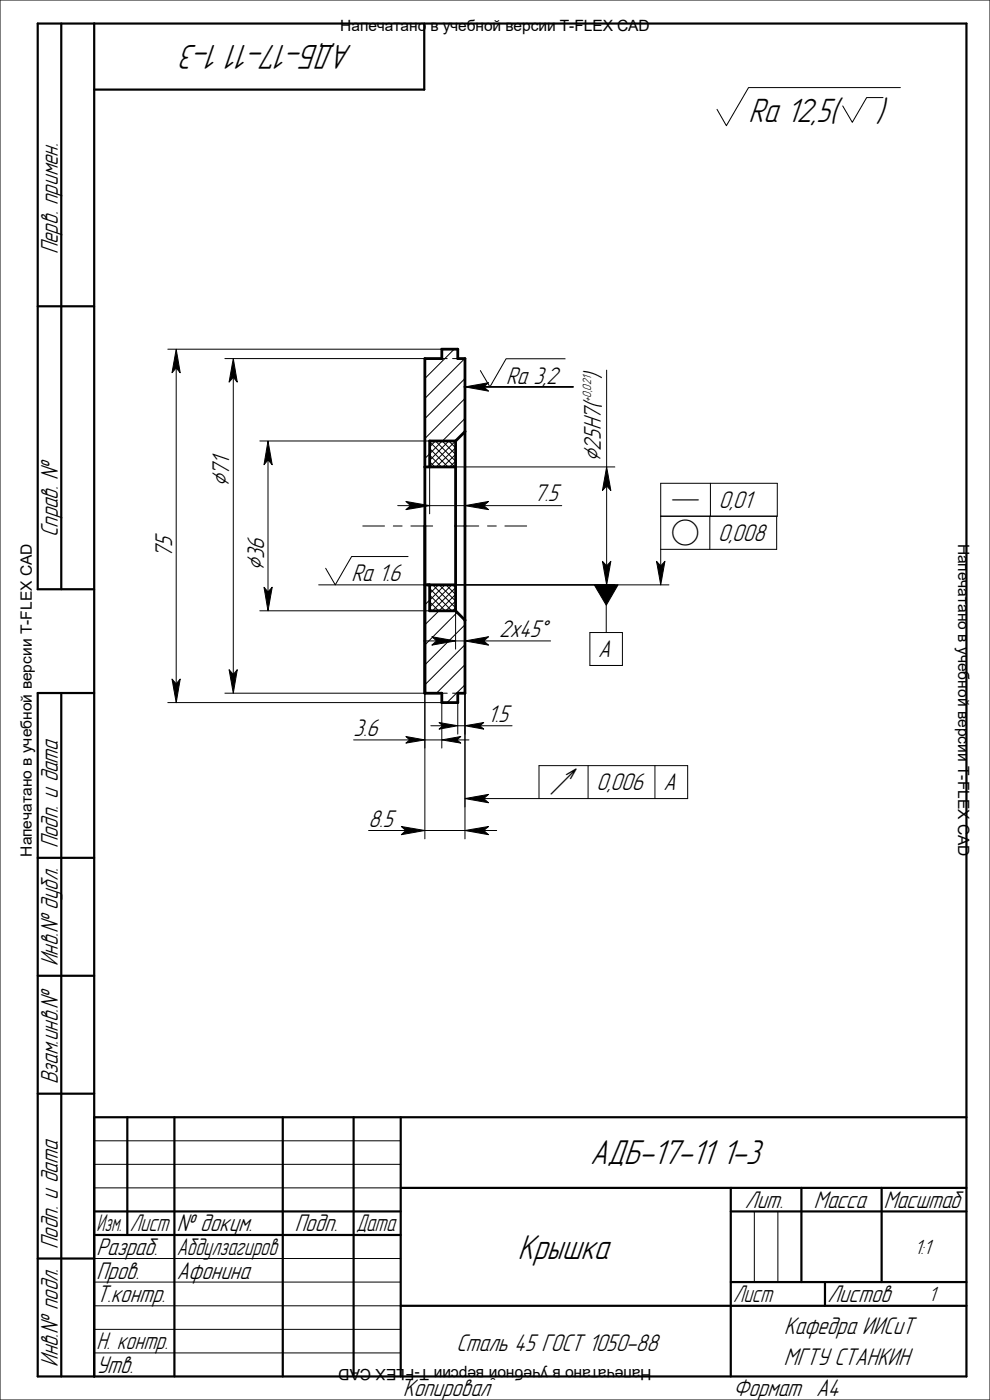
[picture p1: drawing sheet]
<svg xmlns="http://www.w3.org/2000/svg" width="210mm" height="297mm" viewBox="0 0 210 297" stroke-linecap="round" stroke-linejoin="round" font-family="sans-serif">
<g fill="none" stroke="#000" stroke-width=".21">
<path d="M0 0h210v297h-210zM191 18.6h-32.2l-4.7 8.1-2-3.5M187.3 20.7h-3.4l-3.1 5.3-2-3.5M35.6 74.1h58.1M37.4 78.1v67M47.7 76.1h42.4M93.7 76.1h1.2M96 76.1h1.1M96.4 74.1l-6.3 6.2M98.6 76.1l-8.5 8.4M98.6 78.6v99.4M119.9 76.1h-12.5l-3.5 6-2-3.5"/>
<path d="M128.7 78.5v20.6M49.5 80.1v63M55.1 93.6h36M56.9 97.6v28M90.1 97.3l3.7-3.7 2.8 2.8-2.7 2.7M90.1 99.1h40.3M91.1 94.8l1.3-1.2 4.2 4.2-1.2 1.3M91.1 97.7l4.1-4.1 1.4 1.4-4.1 4.1M91.1 98l1.1 1.1M91.1 96.6l2.5 2.5M91.1 95.2l3.9 3.9M91.1 93.7l5.4 5.4"/>
<path d="M96.6 93.6l-5.5 5.5v9.9M98.4 82.1h23.2h-19M98.6 80.3l-8.5 8.5M98.6 84.5l-8.5 8.5M98.6 88.8l-4.7 4.8M77 111.6h4.6M83.4 111.6h1.9M84.4 107.3h2.7M86.6 118.1h-12l-3.5 6-2-3.5M87.2 111.6h4.6M90.1 111.6v66.4M91.1 107.3h7.5"/>
<path d="M96.9 111.6h4.7M102.6 107.3h16.6M103.4 111.6h1.9M107.1 111.6h4.6M128.7 103.1v17M140.2 109.5h24.7v-7h-24.7v17.6M150.6 109.5v7M150.7 102.5v7M164.8 109.5v7h-24.6M55.1 129.6h36M67.6 124.1h74.3M89.9 136h2.7"/>
<path d="M91.1 127.3l-1 1M91.1 129.1l.5 .5M91.1 127.7l1.9 1.9M91.1 126.2l3.3 3.4M91.1 124.8l4.7 4.8M91.6 124.1l-.5 .4M91.8 124.1l4.8 4.8-.6 .7M93 124.1l-1.9 1.8M93.2 124.1l3.4 3.4-2 2.1M94.4 124.1l-3.3 3.2M94.6 124.1l2 2-6.5 6.4M95.8 124.1l-4.7 4.7"/>
<path d="M96 124.1l.6 .6-4.9 4.9M96.6 136h2M96.6 129.6v8.1M97 129.9l-6.9 6.9M98.6 132.5l-8.5 8.6M98.6 136.8l-8.5 8.5M102.6 136h14.2M125.1 134.2h6.9v7h-6.9zM128.6 128.4v5.8M35.6 149.1h58.1v9.6M47.7 147.1h42.4M75 157h11.9"/>
<path d="M90.1 157h3.6M91.4 154h2.5M93.7 147.1h1.2M96 147.1h1.1M96.9 157h2.6M97.1 154h1.5M97.1 149.1v6.6M98.6 141l-6 6.1M98.6 145.3l-3.8 3.8M101.8 154h6.8M78.2 176.2h7.9M90.1 176.2h8.5"/>
<path d="M102.6 176.2h2.8M102.6 169.4h43.3v-7h-31.6v7M124.8 162.4v7M138.9 162.4v7M20 252h65M20 242h65M20 247h65M160 257v15M165 257v15M20 277h65M20 267h65M20 272h65"/>
<path d="M155 277h50M20 282h65M20 287h65"/>
</g>
<path d="M90.1 76.1h3.6v-2h3.4v2h1.5v71h-1.5v2h-3.4v-2h-3.6zM90.1 99.1h6.5M96.6 93.6h-5.5v5.5M96.6 93.6v36M98.6 91.6l-2 2M90.1 124.1h6.5M91.1 124.1v5.5h5.5M96.6 129.6l2 2" fill="none" stroke="#000" stroke-width=".59"/>
<g fill="#000" stroke="#000" stroke-width=".21">
<path d="M37.4 74.1l.8 5-.8-1-.9 1z" fill-rule="evenodd"/>
<path d="M49.5 76.1l.8 5-.8-1-.9 1z" fill-rule="evenodd"/>
<path d="M56.9 93.6l.8 5-.8-1-.9 1z" fill-rule="evenodd"/>
<path d="M98.6 82.1l5-.9-1 .9 1 .9z" fill-rule="evenodd"/>
<path d="M86.1 106.4l5 .9-5 .8 1-.8z" fill-rule="evenodd"/>
<path d="M98.6 107.3l5-.9-1 .9 1 .8z" fill-rule="evenodd"/>
<path d="M127.8 119.1l.9 1 .9-1-.9 5z" fill-rule="evenodd"/>
<path d="M128.7 99.1l.9 5-.9-1-.9 1z" fill-rule="evenodd"/>
<path d="M139.3 119.1l.9 1 .9-1-.9 5z" fill-rule="evenodd"/>
<path d="M56 124.6l.9 1 .8-1-.8 5z" fill-rule="evenodd"/>
<path d="M91.6 135.1l5 .9-5 .9 1-.9z" fill-rule="evenodd"/>
<path d="M98.6 136l5-.9-1 .9 1 .9z" fill-rule="evenodd"/>
<path d="M126.1 124.1h5l-2.5 4.3z" fill-rule="evenodd"/>
<path d="M36.5 144.1l.9 1 .8-1-.8 5z" fill-rule="evenodd"/>
<path d="M48.6 142.1l.9 1 .8-1-.8 5z" fill-rule="evenodd"/>
<path d="M86.1 156.3l4 .7-4 .6 .8-.6z" fill-rule="evenodd"/>
<path d="M93.1 153.3l4 .7-4 .7 .8-.7z" fill-rule="evenodd"/>
<path d="M93.7 157l4-.7-.8 .7 .8 .6z" fill-rule="evenodd"/>
<path d="M98.6 154l4-.7-.8 .7 .8 .7z" fill-rule="evenodd"/>
<path d="M85.1 175.3l5 .9-5 .9 1-.9z" fill-rule="evenodd"/>
<path d="M98.6 176.2l5-.9-1 .9 1 .9z" fill-rule="evenodd"/>
<path d="M98.6 169.4l5-.9-1 .9 1 .9z" fill-rule="evenodd"/>
</g>
<g fill="none" stroke="#000" stroke-width=".47">
<path d="M13 5v120M20 5v287M90 5v14h-70M8 65h12M20 125h-12v-120h197v287h-197v-145h12M13 147v145M8 182h12M8 207h12M8 232h12M20 237h185M27 237v25M37 237v55"/>
<path d="M60 237v55M75 237v55M85 237v55M20 257h65M85 252h120M155 257h50M155 252v40M170 252v20M187 252v20M8 267h12M20 262h65M85 277h120"/>
<path d="M155 272h50M175 272v5"/>
</g>
<g font-size="6.8">
<text x="74.8" y="9.5" transform="rotate(-180 74.8 9.5)">АДБ-17-11 1-3</text>
<text x="125.2" y="247">АДБ-17-11 1-3</text>
<text x="109.9" y="267">Крышка</text>
</g>
<g font-size="6.7">
<text x="158.8" y="26">Ra 12,5(</text>
<text x="185.8" y="26">)</text>
</g>
<g font-size="5.4">
<text x="127.5" y="98.1" transform="rotate(-90 127.5 98.1)">B</text>
<text x="48.6" y="103.4" transform="rotate(-90 48.6 103.4)">B</text>
<text x="56" y="121.1" transform="rotate(-90 56 121.1)">B</text>
<text x="114.3" y="135.1">w</text>
</g>
<g font-size="5.1">
<text x="142.4" y="107.8">N</text>
<text x="142.4" y="114.8">R</text>
<text x="116.5" y="167.7">V</text>
</g>
<g font-size="4.7">
<text x="12.2" y="54" transform="rotate(-90 12.2 54)">Перв. примен.</text>
<text x="107.4" y="81.4">Ra 3,2</text>
<text x="127.5" y="80.4" transform="rotate(-90 127.5 80.4)">)</text>
<text x="127.5" y="95.6" transform="rotate(-90 127.5 95.6)">25H7(</text>
<text x="48.6" y="100.9" transform="rotate(-90 48.6 100.9)">71</text>
<text x="113.2" y="106.4">7.5</text>
<text x="152.5" y="107.8">0,01</text>
<text x="12.2" y="114" transform="rotate(-90 12.2 114)">Справ. №</text>
<text x="36.5" y="118.4" transform="rotate(-90 36.5 118.4)">75</text>
<text x="56" y="118.6" transform="rotate(-90 56 118.6)">36</text>
<text x="152.4" y="114.8">0,008</text>
<text x="74.6" y="123.3">Ra 1.6</text>
<text x="105.9" y="135.1">2x45</text>
<text x="126.9" y="139.4">А</text>
<text x="103.4" y="153.1">1.5</text>
<text x="75" y="156.1">3.6</text>
<text x="126.5" y="167.7">0,006</text>
<text x="140.7" y="167.7">А</text>
<text x="78.2" y="175.3">8.5</text>
<text x="12.2" y="180" transform="rotate(-90 12.2 180)">Подп. и дата</text>
<text x="12.2" y="205" transform="rotate(-90 12.2 205)">Инв.№ дубл.</text>
<text x="12.2" y="230" transform="rotate(-90 12.2 230)">Взам.инв.№</text>
<text x="158" y="256.2">Лит.</text>
<text x="172.7" y="256.2">Масса</text>
<text x="187.5" y="256.2">Масштаб</text>
<text x="27.5" y="261.2">Лист</text>
<text x="37.5" y="261.2">№ докум.</text>
<text x="62.5" y="261.2">Подп.</text>
<text x="75.5" y="261.2">Дата</text>
<text x="12.2" y="265" transform="rotate(-90 12.2 265)">Подп. и дата</text>
<text x="20.5" y="266.3">Разраб.</text>
<text x="37.5" y="266.3">Абдулзагиров</text>
<text x="20.5" y="271.3">Пров.</text>
<text x="37.5" y="271.3">Афонина</text>
<text x="20.5" y="276.3">Т.контр.</text>
<text x="155.5" y="276.3">Лист</text>
<text x="175.5" y="276.3">Листов</text>
<text x="20.5" y="286.3">Н. контр.</text>
<text x="96.8" y="286.6">Сталь 45 ГОСТ 1050-88</text>
<text x="166.4" y="283">Кафедра ИИСиТ</text>
<text x="12.2" y="290" transform="rotate(-90 12.2 290)">Инв.№ подл.</text>
<text x="20.5" y="291.3">Утв.</text>
<text x="166.3" y="289.5">МГТУ СТАНКИН</text>
<text x="85.5" y="296.2">Копировал</text>
<text x="155.5" y="296.2">Формат</text>
<text x="173.1" y="296.2">A4</text>
</g>
<text font-size="4.6" x="20.5" y="261.2">Изм.</text>
<g font-size="4.1">
<text x="194" y="266">1:1</text>
<text x="197" y="276">1</text>
</g>
<g font-size="3.3">
<text x="72.2" y="6.6">Напечатано в учебной версии T-FLEX CAD</text>
<text x="203.3" y="115.3" transform="rotate(90 203.3 115.3)">Напечатано в учебной версии T-FLEX CAD</text>
<text x="6.7" y="181.7" transform="rotate(-90 6.7 181.7)">Напечатано в учебной версии T-FLEX CAD</text>
<text x="138.2" y="290.4" transform="rotate(-180 138.2 290.4)">Напечатано в учебной версии T-FLEX CAD</text>
</g>
<text font-size="2.4" x="125.4" y="85.3" transform="rotate(-90 125.4 85.3)">+0,021</text>
</svg>
